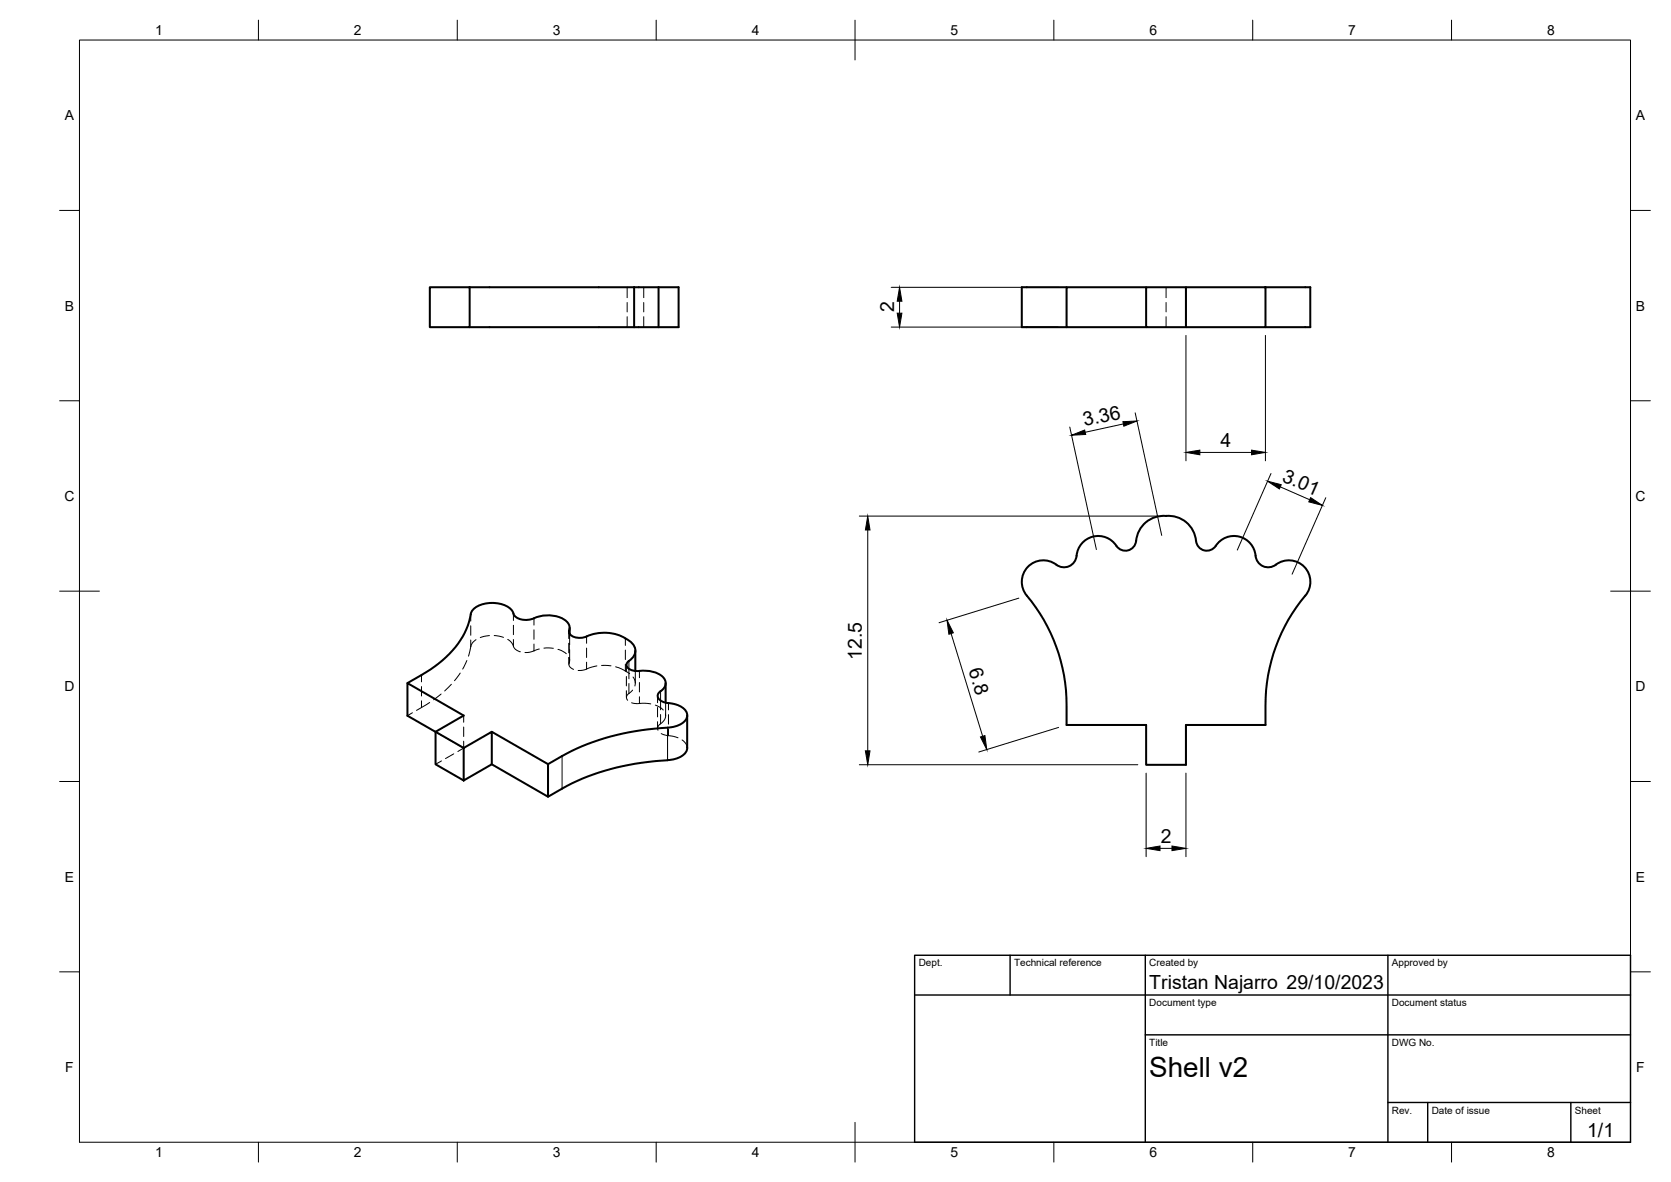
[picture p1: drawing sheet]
<svg xmlns="http://www.w3.org/2000/svg" width="420mm" height="297mm" viewBox="0 0 420 297" stroke-linecap="round" stroke-linejoin="round" font-family="sans-serif">
<!-- layer: Visible -->
<g fill="none" stroke="#000" stroke-width=".51">
<path d="M108.1 72.2h10v10h-10zM118.1 72.2h41.3M159.4 72.2h6.2M159.4 72.2v10M165.6 72.2h5v10h-5M165.6 72.2v10M268.2 72.2h-11.3v10h11.3M288.2 72.2h30v10h-30zM288.2 72.2h-20v10h20M298.2 72.2v10M318.2 72.2h11.3v10h-11.3M118.1 82.2h41.3"/>
<path d="M159.4 82.2h6.2M280.7 137.2a5.5 5.5 0 0 0-6.2-2.3 5.5 5.5 0 0 0-3.9 5.3 3.2 3.2 0 0 1-5 1.7M285.7 135.9a2.7 2.7 0 0 1-2.1 2.4 2.7 2.7 0 0 1-2.9-1.1M285.7 135.9a7.1 7.1 0 0 1 8.2-6.3 7.1 7.1 0 0 1 7 6.9 2.81 2.81 0 0 0 2.6 1.9 2.81 2.81 0 0 0 2.7-1.8 5.5 5.5 0 0 1 6-1.5 5.5 5.5 0 0 1 3.6 5.1 3.2 3.2 0 0 0 5 1.7 5.4 5.4 0 0 1 7.2 .6 5.4 5.4 0 0 1 .2 7.2 42.9 42.9 0 0 0-10 27.5v5h-20v10h-10v-10h-20a48.1 48.1 0 0 0-2.6-19.6 44.3 44.3 0 0 0-7.9-13.6 5.4 5.4 0 0 1 1-6.8 5.4 5.4 0 0 1 6.9-.3M118.4 154.3a3.9 3.9 0 0 1 3.3-2.5 7.7 7.7 0 0 1 6.8 1.3l.4 .5a3.4 3.4 0 0 0 4.4 2.1 9.2 9.2 0 0 1 8.7 .1 2.4 2.4 0 0 1 1.1 3 3 3 0 0 0 3.9 1.3l.5-.2M118.4 154.4a20.7 20.7 0 0 1-9.1 13.1l-6.9 4.2M143.2 157.8v1.5M147.5 159.9a10.8 10.8 0 0 1 9.8 .6M157.3 160.5a3.2 3.2 0 0 1 2.2 4.2l-.8 1a1.58 1.58 0 0 0-1.1 1.8 3.9 3.9 0 0 0 4 1 6.4 6.4 0 0 1 5.4 2.1 2.18 2.18 0 0 1-.9 3.1 1.41 1.41 0 0 0-.7 1.5 1.41 1.41 0 0 0 1.2 1.1l.9 .3a5.5 5.5 0 0 1 5.2 2.7 2.72 2.72 0 0 1-2.1 3l-2.7 .6M159.7 163.5v5.1M167.4 171.7v4.9M172.8 179.8v8.1a3.5 3.5 0 0 1-3 2.8l-1.9 .3"/>
<path d="M116.6 188l7.1-4.1v8.2l-7.1 4zM116.6 188l-14.2-8.1v-8.2l14.2 8.1-7.1 4.1v8.2l7.1 4M123.7 183.9l14.1 8.1v8.2l-14.1-8.1M167.9 191.1a60.5 60.5 0 0 0-30.1 9.1M167.9 182.9a60.5 60.5 0 0 0-30.1 9.1"/>
</g>
<!-- layer: Hidden -->
<g fill="none" stroke="#000" stroke-width=".25">
<path d="M157.7 72.2v2.6M157.7 76v2.4M157.7 79.6v2.6M161.9 72.2v2.6M161.9 76v2.4M161.9 79.6v2.6M170.6 72.2v2.6M170.6 76v2.4M170.6 79.6v2.6M293.2 72.2v2.6M293.2 76v2.4M293.2 79.6v2.6"/>
<path d="M123.1 159.7l-2.3 .5M124.3 159.7l2.3 .5M143 158.8v1.7M143.2 159.3v2.7M103.7 179.1l-1.3 .8M108 176.5l-3.3 2M110.9 174.4l-1.9 1.5M113.5 172l-1.7 1.6M115.7 169.1l-1.4 2M116.6 179.8v1.7M117.4 166l-1.1 2.1M119.7 160.8l-.8 .6a3.5 3.5 0 0 0-.7 2.2l-.4 1.3"/>
<path d="M127.7 160.7a3.8 3.8 0 0 1 1.7 2.2l.5 .5 .9 .4M135.6 163.1h-.2a7.3 7.3 0 0 1-3.4 .9M136.8 162.9h2.3M140.3 163.2l.8 .3 1.3 .8M143 166.9l.1-1.7 .1 1a1.37 1.37 0 0 0 1 2M143 161.7v2.3M143.2 163.2v2.8M150.1 167.4l-1.4 .3a6 6 0 0 1-3.3 .8M151.3 167.2l2.3 .1M154.8 167.6l2.4 1M157.2 168.6l1.1 .7M157.2 160.5v1.7"/>
<path d="M157.2 163.4v2.3M157.2 166.9v1.7M157.5 167.1v1.7M157.5 170v2.4M157.5 173.6v1.7M158.8 176.6l1.1 .2 2.2-.1 1.5 .2M159.1 173.4l-1 .9a1.1 1.1 0 0 0-.3 1.7M159.2 170.1l.5 1-.1 1.3M159.7 168.6v3.1M164.8 177.2l1 .4 1 .8M165.3 174.9v1.7M165.3 177.8v2.4"/>
<path d="M167.3 179.5a2.52 2.52 0 0 1-1.5 2.6l-.4 .8v.6M167.4 176.6v3.3M109.5 183.9l1.5 .9M111 191.2l-1.5 .9M112 185.4l2.1 1.1M114.1 189.4l-2.1 1.2M115.1 187.1l1.5 .9-1.5 .9M116.6 182.7v2.4M116.6 186.3v1.7M165.3 181.4v1.7M166.3 184.3l.9 .4 3.3 .7M171.5 186l.9 .9 .4 1"/>
</g>
<!-- layer: Hidden Narrow -->
<g fill="none" stroke="#000" stroke-width=".25">
<path d="M118.4 154.4v1.7M118.4 157.3v2.3M129.1 154.2v1.7M129.1 157.1v2.4M134.3 155.4v1.7M134.3 158.3v2.4M143.1 159.1v1.4M147.5 160v1.7M106 169.6v1.8M106 172.5v2.4M106 176.1v1.7M118.4 160.8v1.7"/>
<path d="M129.1 160.7v1.7M134.3 161.8v1.8M143.1 161.7v2.3M143.1 165.2v1.4M147.5 162.9v2.3M147.5 166.4v1.7M158.1 168.1v2.5M158.1 171.8v2.5M160.8 168.6v1.7M160.8 171.5v2.4M160.8 175.1v1.7M166.1 176.1v2.3"/>
<path d="M166.1 179.6v2.3M168.1 176.7v1.7M168.1 179.6v2.4M168.1 183.2v1.7"/>
</g>
<!-- layer: Visible Narrow -->
<path d="M143.1 158.4v.7M158.1 166.1v2M166.1 173.7v2.4M141.3 190v8.2M167.9 182.9v8.2" fill="none" stroke="#000" stroke-width=".25"/>
<!-- layer: BORDER -->
<g fill="none" stroke="#000" stroke-width=".25">
<path d="M20 10.1h390v276.9h-390zM65 5.1v5M115 5.1v5M165 5.1v5M215 5.1v10M265 5.1v5M315 5.1v5M365 5.1v5M15 52.9h5M410 52.9h5M15 100.7h5M410 100.7h5"/>
<path d="M15 148.6h10M405 148.6h10M15 196.4h5M410 196.4h5M15 244.2h5M410 244.2h5M65 287v5M115 287v5M165 287v5M215 282.1v9.9M265 287v5M315 287v5"/>
<path d="M365 287v5"/>
</g>
<!-- layer: TITLEBLOCK -->
<path d="M230 240.1h180v46.9h-180zM230 250h180M254 240.1v9.9M288 240.1v46.9M349 240.1v46.9M288 260.1h122M349 277.1h61M359 277.1v9.9M395 277.1v9.9" fill="none" stroke="#000" stroke-width=".36"/>
<!-- layer: FD_Dimensions -->
<g fill="none" stroke="#000" stroke-width=".25">
<path d="M224.1 72.2h42M226.2 75.7v3M224.1 82.2h42M298.2 84.3v31.5M318.2 84.3v31.5M269 107.3l6.7 30.8M282.4 106.5l-9.5 2.1M285.4 103.7l6.7 30.8M301.7 113.7h13M319.6 119l-8.5 19.2M216.1 129.7h75M218.2 133.2v55.5"/>
<path d="M321.9 122.4l7.4 3.2M333.4 125.1l-8.5 19.2M239.1 159.2l8 25.8M256.2 150.3l-20.1 6.2M216.1 192.2h70M266.2 182.8l-20.1 6.2M288.2 194.3v21M298.2 194.3v21M291.7 213.2h3"/>
</g>
<g fill="#000" stroke="#000" stroke-width=".25">
<path d="M226.2 72.2l.6 3.5h-1.2zM225.6 78.7h1.2l-.6 3.5zM269.4 109.4l3.3-1.3 .3 1.1zM282.3 106l3.6-.2-3.3 1.3zM298.2 113.7l3.5-.6v1.2zM314.7 113.1l3.5 .6-3.5 .6zM218.2 129.7l.6 3.5h-1.2zM318.7 120.9l3.5 .9-.5 1.1zM329.5 125.1l3 1.9-3.4-.9zM238.1 155.9l1.6 3.1-1.1 .4zM217.6 188.7h1.2l-.6 3.5zM246.5 185.2l1.1-.3 .5 3.5z"/>
<path d="M288.2 213.2l3.5-.6v1.2zM294.7 212.6l3.5 .6-3.5 .6z"/>
</g>
<text font-size="7" x="289" y="270.6">Shell v2</text>
<g font-size="4.9">
<text x="224.8" y="78.5" transform="rotate(-90 224.8 78.5)">2</text>
<text x="272.7" y="107.2" transform="rotate(-12 272.7 107.2)">3.36</text>
<text x="306.9" y="112.3">4</text>
<text x="322.2" y="120.8" transform="rotate(24 322.2 120.8)">3.01</text>
<text x="216.7" y="165.9" transform="rotate(-90 216.7 165.9)">12.5</text>
<text x="243.5" y="168.5" transform="rotate(73 243.5 168.5)">6.8</text>
<text x="291.9" y="211.8">2</text>
<text x="289" y="248.5">Tristan Najarro 29/10/2023</text>
<text x="399.1" y="285.7">1/1</text>
</g>
<g font-size="3.5">
<text x="39" y="8.8">1</text>
<text x="89" y="8.8">2</text>
<text x="139" y="8.8">3</text>
<text x="189" y="8.8">4</text>
<text x="239" y="8.8">5</text>
<text x="289" y="8.8">6</text>
<text x="339" y="8.8">7</text>
<text x="389" y="8.8">8</text>
<text x="16.3" y="30.2">A</text>
<text x="411.3" y="30.2">A</text>
<text x="16.3" y="78">B</text>
<text x="411.3" y="78">B</text>
<text x="16.2" y="125.9">C</text>
<text x="411.2" y="125.9">C</text>
<text x="16.2" y="173.7">D</text>
<text x="411.2" y="173.7">D</text>
<text x="16.3" y="221.6">E</text>
<text x="411.3" y="221.6">E</text>
<text x="16.4" y="269.4">F</text>
<text x="411.4" y="269.4">F</text>
<text x="39" y="290.8">1</text>
<text x="89" y="290.8">2</text>
<text x="139" y="290.8">3</text>
<text x="189" y="290.8">4</text>
<text x="239" y="290.8">5</text>
<text x="289" y="290.8">6</text>
<text x="339" y="290.8">7</text>
<text x="389" y="290.8">8</text>
</g>
<g font-size="2.5">
<text x="231" y="242.9">Dept.</text>
<text x="255" y="242.9">Technical reference</text>
<text x="289" y="242.9">Created by</text>
<text x="350" y="242.9">Approved by</text>
<text x="289" y="252.8">Document type</text>
<text x="350" y="252.8">Document status</text>
<text x="289" y="262.9">Title</text>
<text x="350" y="262.9">DWG No.</text>
<text x="350" y="279.9">Rev.</text>
<text x="360" y="279.9">Date of issue</text>
<text x="396" y="279.9">Sheet</text>
</g>
</svg>
